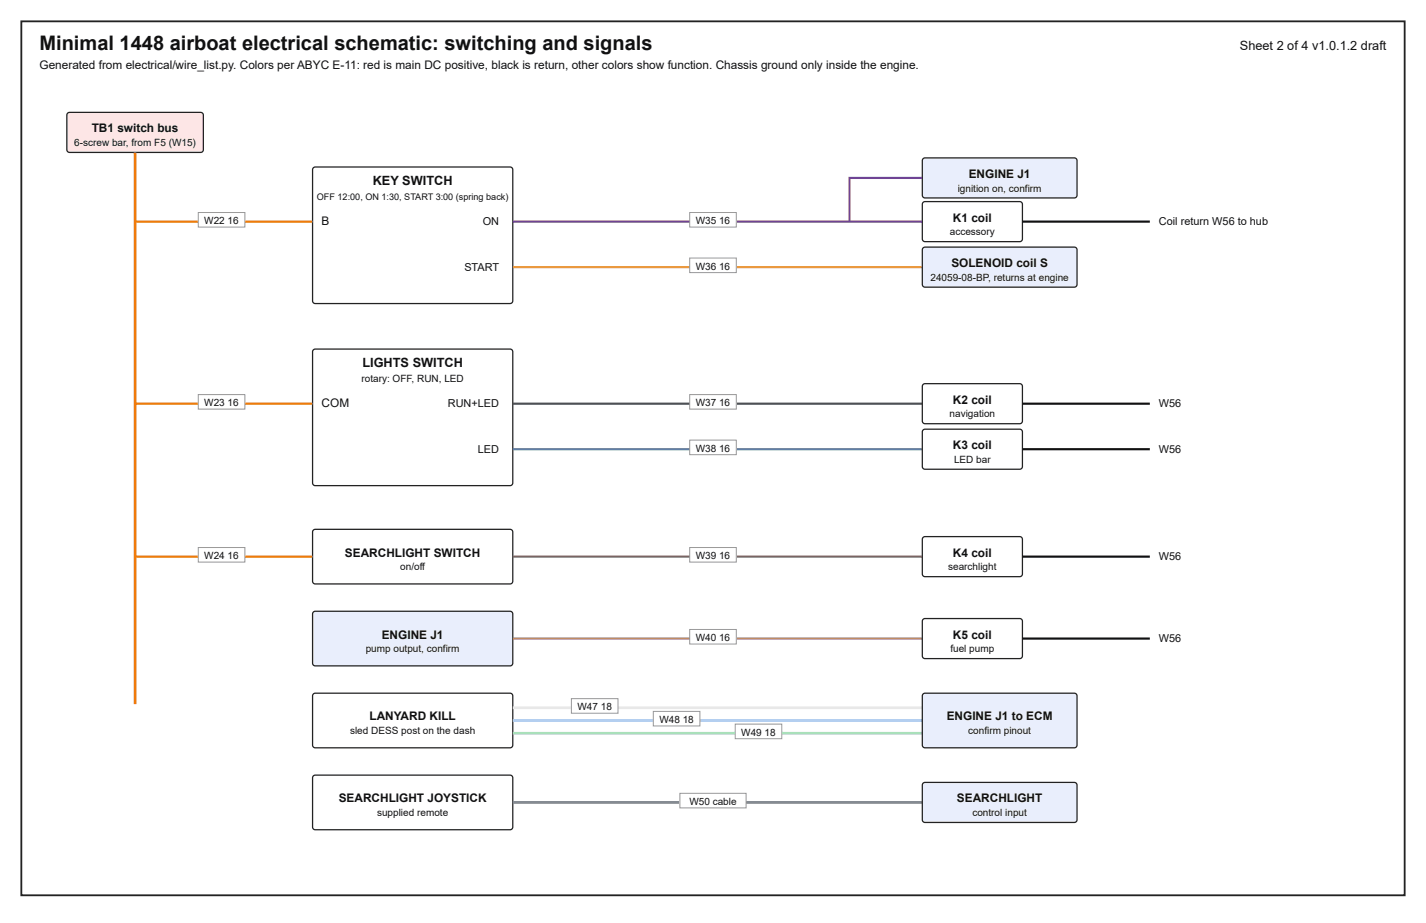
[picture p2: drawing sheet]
<svg xmlns="http://www.w3.org/2000/svg" width="432mm" height="279mm" viewBox="0 0 432 279" stroke-linecap="round" stroke-linejoin="round" font-family="sans-serif">
<path d="M6.5 6.5h418.8v264.5h-418.8z" fill="none" stroke="#222" stroke-width=".55"/>
<path d="M20.5 34.3l.6-.3h39.7a.83 .83 0 0 1 .8 .8v10.5a.83 .83 0 0 1-.8 .8h-39.7a.83 .83 0 0 1-.9-.8v-10.5z" fill="#fde6e6"/>
<path d="M20.5 34.3l.6-.3h39.7a.83 .83 0 0 1 .8 .8v10.5a.83 .83 0 0 1-.8 .8h-39.7a.83 .83 0 0 1-.9-.8v-10.5z" fill="none" stroke="#222" stroke-width=".39"/>
<path d="M40.9 46.1v167" fill="none" stroke="#f07a0a" stroke-width=".83" stroke-linecap="butt"/>
<path d="M94.9 50.8l.6-.2h58.9a.83 .83 0 0 1 .9 .8v39.7a.83 .83 0 0 1-.9 .8h-58.9a.83 .83 0 0 1-.9-.8v-39.7z" fill="#fff"/>
<path d="M94.9 50.8l.6-.2h58.9a.83 .83 0 0 1 .9 .8v39.7a.83 .83 0 0 1-.9 .8h-58.9a.83 .83 0 0 1-.9-.8v-39.7z" fill="none" stroke="#222" stroke-width=".39"/>
<path d="M40.9 67.1h53.7" fill="none" stroke="#f07a0a" stroke-width=".66" stroke-linecap="butt"/>
<path d="M60 64.3h14.1v4.4h-14.1z" fill="#fff"/>
<path d="M60 64.3h14.1v4.4h-14.1z" fill="none" stroke="#999" stroke-width=".3"/>
<path d="M155.3 67.1h124" fill="none" stroke="#7d3fb0" stroke-width=".66" stroke-linecap="butt"/>
<path d="M208.8 64.3h14.2v4.4h-14.2z" fill="#fff"/>
<path d="M208.8 64.3h14.2v4.4h-14.2z" fill="none" stroke="#999" stroke-width=".3"/>
<path d="M279.5 61.3l.6-.3h28.7a.83 .83 0 0 1 .8 .9v10.4a.83 .83 0 0 1-.8 .8h-28.7a.83 .83 0 0 1-.8-.8v-10.4z" fill="#fff"/>
<path d="M279.5 61.3l.6-.3h28.7a.83 .83 0 0 1 .8 .9v10.4a.83 .83 0 0 1-.8 .8h-28.7a.83 .83 0 0 1-.8-.8v-10.4z" fill="none" stroke="#222" stroke-width=".39"/>
<path d="M309.6 67.1h38.6" fill="none" stroke="#111" stroke-width=".66" stroke-linecap="butt"/>
<path d="M279.3 53.9h-22.1v13.2" fill="none" stroke="#7d3fb0" stroke-width=".66" stroke-linecap="butt"/>
<path d="M279.5 48l.6-.2h45.2a.83 .83 0 0 1 .8 .8v10.5a.83 .83 0 0 1-.8 .8h-45.2a.83 .83 0 0 1-.8-.8v-10.5z" fill="#e9eefc"/>
<path d="M279.5 48l.6-.2h45.2a.83 .83 0 0 1 .8 .8v10.5a.83 .83 0 0 1-.8 .8h-45.2a.83 .83 0 0 1-.8-.8v-10.5z" fill="none" stroke="#222" stroke-width=".39"/>
<path d="M155.3 80.9h124" fill="none" stroke="#e0912a" stroke-width=".66" stroke-linecap="butt"/>
<path d="M208.8 78.1h14.2v4.4h-14.2z" fill="#fff"/>
<path d="M208.8 78.1h14.2v4.4h-14.2z" fill="none" stroke="#999" stroke-width=".3"/>
<path d="M279.5 75l.6-.2h45.2a.83 .83 0 0 1 .8 .8v10.5a.83 .83 0 0 1-.8 .8h-45.2a.83 .83 0 0 1-.8-.8v-10.5z" fill="#e9eefc"/>
<path d="M279.5 75l.6-.2h45.2a.83 .83 0 0 1 .8 .8v10.5a.83 .83 0 0 1-.8 .8h-45.2a.83 .83 0 0 1-.8-.8v-10.5z" fill="none" stroke="#222" stroke-width=".39"/>
<path d="M94.9 105.9l.6-.2h58.9a.83 .83 0 0 1 .9 .8v39.7a.83 .83 0 0 1-.9 .8h-58.9a.83 .83 0 0 1-.9-.8v-39.7z" fill="#fff"/>
<path d="M94.9 105.9l.6-.2h58.9a.83 .83 0 0 1 .9 .8v39.7a.83 .83 0 0 1-.9 .8h-58.9a.83 .83 0 0 1-.9-.8v-39.7z" fill="none" stroke="#222" stroke-width=".39"/>
<path d="M40.9 122.2h53.7" fill="none" stroke="#f07a0a" stroke-width=".66" stroke-linecap="butt"/>
<path d="M60 119.4h14.1v4.5h-14.1z" fill="#fff"/>
<path d="M60 119.4h14.1v4.5h-14.1z" fill="none" stroke="#999" stroke-width=".3"/>
<path d="M155.3 122.2h124" fill="none" stroke="#4a5058" stroke-width=".66" stroke-linecap="butt"/>
<path d="M208.8 119.4h14.2v4.5h-14.2z" fill="#fff"/>
<path d="M208.8 119.4h14.2v4.5h-14.2z" fill="none" stroke="#999" stroke-width=".3"/>
<path d="M279.5 116.4l.6-.3h28.7a.83 .83 0 0 1 .8 .9v10.4a.83 .83 0 0 1-.8 .9h-28.7a.83 .83 0 0 1-.8-.9v-10.4z" fill="#fff"/>
<path d="M279.5 116.4l.6-.3h28.7a.83 .83 0 0 1 .8 .9v10.4a.83 .83 0 0 1-.8 .9h-28.7a.83 .83 0 0 1-.8-.9v-10.4z" fill="none" stroke="#222" stroke-width=".39"/>
<path d="M309.6 122.2h38.6" fill="none" stroke="#111" stroke-width=".66" stroke-linecap="butt"/>
<path d="M155.3 136h124" fill="none" stroke="#5f7fa8" stroke-width=".66" stroke-linecap="butt"/>
<path d="M208.8 133.2h14.2v4.4h-14.2z" fill="#fff"/>
<path d="M208.8 133.2h14.2v4.4h-14.2z" fill="none" stroke="#999" stroke-width=".3"/>
<path d="M279.5 130.2l.6-.3h28.7a.83 .83 0 0 1 .8 .8v10.5a.83 .83 0 0 1-.8 .8h-28.7a.83 .83 0 0 1-.8-.8v-10.5z" fill="#fff"/>
<path d="M279.5 130.2l.6-.3h28.7a.83 .83 0 0 1 .8 .8v10.5a.83 .83 0 0 1-.8 .8h-28.7a.83 .83 0 0 1-.8-.8v-10.5z" fill="none" stroke="#222" stroke-width=".39"/>
<path d="M309.6 136h38.6" fill="none" stroke="#111" stroke-width=".66" stroke-linecap="butt"/>
<path d="M94.9 160.5l.6-.3h58.9a.83 .83 0 0 1 .9 .9v14.8a.83 .83 0 0 1-.9 .9h-58.9a.83 .83 0 0 1-.9-.9v-14.8z" fill="#fff"/>
<path d="M94.9 160.5l.6-.3h58.9a.83 .83 0 0 1 .9 .9v14.8a.83 .83 0 0 1-.9 .9h-58.9a.83 .83 0 0 1-.9-.9v-14.8z" fill="none" stroke="#222" stroke-width=".39"/>
<path d="M40.9 168.5h53.7" fill="none" stroke="#f07a0a" stroke-width=".66" stroke-linecap="butt"/>
<path d="M60 165.7h14.1v4.5h-14.1z" fill="#fff"/>
<path d="M60 165.7h14.1v4.5h-14.1z" fill="none" stroke="#999" stroke-width=".3"/>
<path d="M155.3 168.5h124" fill="none" stroke="#a0605e" stroke-width=".66" stroke-linecap="butt"/>
<path d="M208.8 165.7h14.2v4.5h-14.2z" fill="#fff"/>
<path d="M208.8 165.7h14.2v4.5h-14.2z" fill="none" stroke="#999" stroke-width=".3"/>
<path d="M279.5 162.7l.6-.3h28.7a.83 .83 0 0 1 .8 .9v10.4a.83 .83 0 0 1-.8 .9h-28.7a.83 .83 0 0 1-.8-.9v-10.4z" fill="#fff"/>
<path d="M279.5 162.7l.6-.3h28.7a.83 .83 0 0 1 .8 .9v10.4a.83 .83 0 0 1-.8 .9h-28.7a.83 .83 0 0 1-.8-.9v-10.4z" fill="none" stroke="#222" stroke-width=".39"/>
<path d="M309.6 168.5h38.6" fill="none" stroke="#111" stroke-width=".66" stroke-linecap="butt"/>
<path d="M94.9 185.3l.6-.3h58.9a.83 .83 0 0 1 .9 .9v14.8a.83 .83 0 0 1-.9 .9h-58.9a.83 .83 0 0 1-.9-.9v-14.8z" fill="#e9eefc"/>
<path d="M94.9 185.3l.6-.3h58.9a.83 .83 0 0 1 .9 .9v14.8a.83 .83 0 0 1-.9 .9h-58.9a.83 .83 0 0 1-.9-.9v-14.8z" fill="none" stroke="#222" stroke-width=".39"/>
<path d="M155.3 193.3h124" fill="none" stroke="#a98660" stroke-width=".66" stroke-linecap="butt"/>
<path d="M208.8 190.5h14.2v4.5h-14.2z" fill="#fff"/>
<path d="M208.8 190.5h14.2v4.5h-14.2z" fill="none" stroke="#999" stroke-width=".3"/>
<path d="M279.5 187.5l.6-.3h28.7a.83 .83 0 0 1 .8 .9v10.4a.83 .83 0 0 1-.8 .9h-28.7a.83 .83 0 0 1-.8-.9v-10.4z" fill="#fff"/>
<path d="M279.5 187.5l.6-.3h28.7a.83 .83 0 0 1 .8 .9v10.4a.83 .83 0 0 1-.8 .9h-28.7a.83 .83 0 0 1-.8-.9v-10.4z" fill="none" stroke="#222" stroke-width=".39"/>
<path d="M309.6 193.3h38.6" fill="none" stroke="#111" stroke-width=".66" stroke-linecap="butt"/>
<path d="M94.9 210.1l.6-.3h58.9a.83 .83 0 0 1 .9 .9v14.8a.83 .83 0 0 1-.9 .9h-58.9a.83 .83 0 0 1-.9-.9v-14.8z" fill="#fff"/>
<path d="M94.9 210.1l.6-.3h58.9a.83 .83 0 0 1 .9 .9v14.8a.83 .83 0 0 1-.9 .9h-58.9a.83 .83 0 0 1-.9-.9v-14.8z" fill="none" stroke="#222" stroke-width=".39"/>
<path d="M155.3 214.2h124" fill="none" stroke="#e8e8e8" stroke-width=".83" stroke-linecap="butt"/>
<path d="M173 211.5h14.1v4.4h-14.1z" fill="#fff"/>
<path d="M173 211.5h14.1v4.4h-14.1z" fill="none" stroke="#999" stroke-width=".3"/>
<path d="M155.3 218.1h124" fill="none" stroke="#a9c8ee" stroke-width=".83" stroke-linecap="butt"/>
<path d="M197.8 215.3h14.1v4.5h-14.1z" fill="#fff"/>
<path d="M197.8 215.3h14.1v4.5h-14.1z" fill="none" stroke="#999" stroke-width=".3"/>
<path d="M155.3 222h124" fill="none" stroke="#a9e0ba" stroke-width=".83" stroke-linecap="butt"/>
<path d="M222.6 219.2h14.1v4.4h-14.1z" fill="#fff"/>
<path d="M222.6 219.2h14.1v4.4h-14.1z" fill="none" stroke="#999" stroke-width=".3"/>
<path d="M279.5 210.1l.6-.3h45.2a.83 .83 0 0 1 .8 .9v14.8a.83 .83 0 0 1-.8 .9h-45.2a.83 .83 0 0 1-.8-.9v-14.8z" fill="#e9eefc"/>
<path d="M279.5 210.1l.6-.3h45.2a.83 .83 0 0 1 .8 .9v14.8a.83 .83 0 0 1-.8 .9h-45.2a.83 .83 0 0 1-.8-.9v-14.8z" fill="none" stroke="#222" stroke-width=".39"/>
<path d="M94.9 234.9l.6-.3h58.9a.83 .83 0 0 1 .9 .9v14.8a.83 .83 0 0 1-.9 .9h-58.9a.83 .83 0 0 1-.9-.9v-14.8z" fill="#fff"/>
<path d="M94.9 234.9l.6-.3h58.9a.83 .83 0 0 1 .9 .9v14.8a.83 .83 0 0 1-.9 .9h-58.9a.83 .83 0 0 1-.9-.9v-14.8z" fill="none" stroke="#222" stroke-width=".39"/>
<path d="M155.3 242.9h124" fill="none" stroke="#808890" stroke-width=".83" stroke-linecap="butt"/>
<path d="M205.9 240.1h20v4.5h-20z" fill="#fff"/>
<path d="M205.9 240.1h20v4.5h-20z" fill="none" stroke="#999" stroke-width=".3"/>
<path d="M279.5 237.1l.6-.3h45.2a.83 .83 0 0 1 .8 .9v10.4a.83 .83 0 0 1-.8 .9h-45.2a.83 .83 0 0 1-.8-.9v-10.4z" fill="#e9eefc"/>
<path d="M279.5 237.1l.6-.3h45.2a.83 .83 0 0 1 .8 .9v10.4a.83 .83 0 0 1-.8 .9h-45.2a.83 .83 0 0 1-.8-.9v-10.4z" fill="none" stroke="#222" stroke-width=".39"/>
<text font-size="6.1" fill="#111" x="12" y="15.3">Minimal 1448 airboat electrical schematic: switching and signals</text>
<g font-size="3.9" fill="#111">
<text x="375.4" y="15.3">Sheet 2 of 4 v1.0.1.2 draft</text>
<text x="112.9" y="56.1">KEY SWITCH</text>
<text x="109.7" y="111.2">LIGHTS SWITCH</text>
</g>
<g font-size="3.6" fill="#111">
<text x="12" y="20.8">Generated from electrical/wire_list.py. Colors per ABYC E-11: red is main DC positive, black is return, other colors show function. Chassis ground only inside the engine.</text>
<text x="27.8" y="40.1">TB1 switch bus</text>
<text x="293.3" y="53.9">ENGINE J1</text>
<text x="97.4" y="68.2">B</text>
<text x="288.6" y="67.1">K1 coil</text>
<text x="288.1" y="80.9">SOLENOID coil S</text>
<text x="97.4" y="123.3">COM</text>
<text x="288.6" y="122.2">K2 coil</text>
<text x="288.6" y="136">K3 coil</text>
<text x="104.5" y="168.5">SEARCHLIGHT SWITCH</text>
<text x="288.6" y="168.5">K4 coil</text>
<text x="115.6" y="193.3">ENGINE J1</text>
<text x="288.6" y="193.3">K5 coil</text>
<text x="111.9" y="218.1">LANYARD KILL</text>
<text x="286.7" y="218.1">ENGINE J1 to ECM</text>
<text x="102.6" y="242.9">SEARCHLIGHT JOYSTICK</text>
<text x="289.8" y="242.9">SEARCHLIGHT</text>
</g>
<g font-size="3.3" fill="#111">
<text x="146.2" y="68.2">ON</text>
<text x="350.9" y="68.2">Coil return W56 to hub</text>
<text x="140.6" y="82">START</text>
<text x="135.6" y="123.3">RUN+LED</text>
<text x="350.9" y="123.3">W56</text>
<text x="144.7" y="137.1">LED</text>
<text x="350.9" y="137.1">W56</text>
<text x="350.9" y="169.6">W56</text>
<text x="350.9" y="194.4">W56</text>
</g>
<g font-size="3" fill="#111">
<text x="22.5" y="44.2">6-screw bar, from F5 (W15)</text>
<text x="290" y="58">ignition on, confirm</text>
<text x="61.9" y="67.9">W22</text>
<text x="68.9" y="67.9">16</text>
<text x="210.7" y="67.9">W35</text>
<text x="217.7" y="67.9">16</text>
<text x="287.6" y="71.2">accessory</text>
<text x="210.7" y="81.7">W36</text>
<text x="217.7" y="81.7">16</text>
<text x="281.8" y="85">24059-08-BP, returns at engine</text>
<text x="109.5" y="115.6">rotary: OFF, RUN, LED</text>
<text x="61.9" y="123">W23</text>
<text x="68.9" y="123">16</text>
<text x="210.7" y="123">W37</text>
<text x="217.7" y="123">16</text>
<text x="287.5" y="126.3">navigation</text>
<text x="210.7" y="136.8">W38</text>
<text x="217.7" y="136.8">16</text>
<text x="288.9" y="140.1">LED bar</text>
<text x="61.9" y="169.3">W24</text>
<text x="68.9" y="169.3">16</text>
<text x="121.2" y="172.6">on/off</text>
<text x="210.7" y="169.3">W39</text>
<text x="217.7" y="169.3">16</text>
<text x="287.1" y="172.6">searchlight</text>
<text x="110.7" y="197.4">pump output, confirm</text>
<text x="210.7" y="194.1">W40</text>
<text x="217.7" y="194.1">16</text>
<text x="287.8" y="197.4">fuel pump</text>
<text x="174.9" y="215.1">W47</text>
<text x="181.9" y="215.1">18</text>
<text x="199.7" y="218.9">W48</text>
<text x="206.7" y="218.9">18</text>
<text x="106" y="222.2">sled DESS post on the dash</text>
<text x="224.5" y="222.8">W49</text>
<text x="231.5" y="222.8">18</text>
<text x="293.2" y="222.2">confirm pinout</text>
<text x="208.7" y="243.7">W50 cable</text>
<text x="114.2" y="247">supplied remote</text>
<text x="294.4" y="247">control input</text>
</g>
<text font-size="2.8" fill="#111" x="96" y="60.5">OFF 12:00, ON 1:30, START 3:00 (spring back)</text>
</svg>
